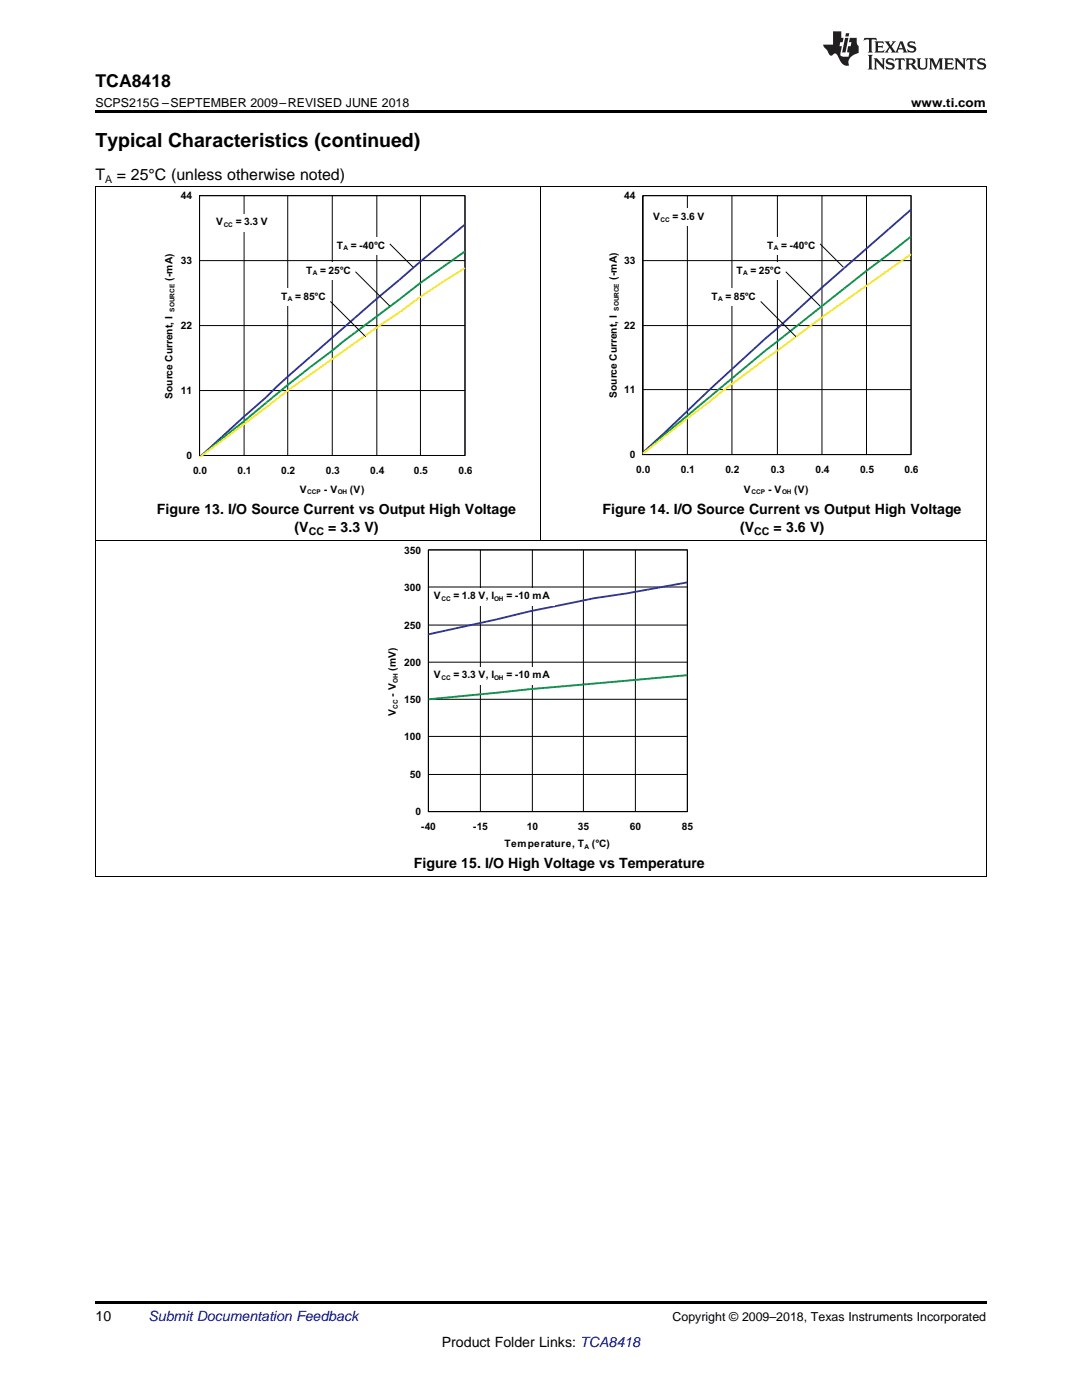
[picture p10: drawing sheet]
<svg xmlns="http://www.w3.org/2000/svg" width="216mm" height="279mm" viewBox="0 0 216 279" stroke-linecap="round" stroke-linejoin="round" font-family="sans-serif">
<path d="M19 174.9h.2zM196.7 174.9h.1zM19 259.7h177.8v.5h-177.8z" fill="#000"/>
<path d="M19.1 107.9v67M196.8 107.9v67M19 174.9h177.8" fill="none" stroke="#000" stroke-width=".2"/>
<g fill="#fff">
<path d="M77.2 108.6h61.5v61.1h-61.5z" fill-rule="evenodd"/>
<path d="M85.5 109.7h51.7v52.3h-51.7z" fill-rule="evenodd"/>
</g>
<path d="M85.5 109.7h51.7v52.3h-51.7v-52.3v52.3h51.7v-52.3zM85.5 117.2h51.7M95.9 109.7v52.3M106.2 109.7v52.3M116.4 109.7v52.3M126.8 109.7v52.3M85.5 139.6h51.7M85.5 132.2h51.7M85.5 124.7h51.7M85.5 154.6h51.7M85.5 147h51.7" fill="none" stroke="#010202" stroke-width=".2"/>
<path d="M137.2 116.2l-12.3 2.2-6.3 1-12.7 2.6-6.9 1.6-13.5 3" fill="none" stroke="#2b3695" stroke-width=".37"/>
<path d="M137.2 134.7l-31.3 2.8-20.4 2.1" fill="none" stroke="#05974a" stroke-width=".37"/>
<g fill="#fff">
<path d="M86 117.3h24.7v3.6h-24.7z" fill-rule="evenodd"/>
<path d="M86 133.1h24.7v3.5h-24.7z" fill-rule="evenodd"/>
</g>
<path d="M19.1 37.2v70.7M107.9 37.2v70.7M196.8 37.2v70.7M19 107.9h177.8" fill="none" stroke="#000" stroke-width=".2"/>
<g fill="#fff">
<path d="M32.6 37.9h61.8v61.1h-61.8z" fill-rule="evenodd"/>
<path d="M39.8 39h53v51.9h-53z" fill-rule="evenodd"/>
</g>
<path d="M39.8 39h53v51.9h-53v-51.9v51.9h53v-51.9zM48.7 39v51.9M57.4 39v51.9M66.3 39v51.9M75.2 39v51.9M83.9 39v51.9M39.8 52h53M39.8 77.9h53M39.8 65h53" fill="none" stroke="#010202" stroke-width=".2"/>
<path d="M92.8 44.8l-17.6 14.8-17.8 15.6-4.2 4-13.3 12" fill="none" stroke="#2b3695" stroke-width=".37"/>
<path d="M92.8 50.2l-8.9 6.3-15.4 11.6-2.2 1.9a313.6 313.6 0 0 0-17.6 14.1l-8.8 7.1" fill="none" stroke="#05974a" stroke-width=".37"/>
<path d="M92.8 53.5l-8.9 5.7-4.3 3.2-4.4 2.9-17.8 12.6-17.5 13.3" fill="none" stroke="#f7e726" stroke-width=".37"/>
<g fill="#fff">
<path d="M66.7 47.4h11.1v3.5h-11.1z" fill-rule="evenodd"/>
<path d="M60.6 52.4h10.3v3.5h-10.3z" fill-rule="evenodd"/>
<path d="M55.6 57.6h10.3v3.5h-10.3z" fill-rule="evenodd"/>
</g>
<path d="M70.9 54.2l6.9 6.9M77.8 48.7l4.6 4.6M65.9 60.2l7.1 7" fill="none" stroke="#010202" stroke-width=".2"/>
<g fill="#fff">
<path d="M42.6 42.7h11.8v3.6h-11.8z" fill-rule="evenodd"/>
<path d="M121.4 37.9h62v61.1h-62z" fill-rule="evenodd"/>
<path d="M128.3 39h53.5v51.7h-53.5z" fill-rule="evenodd"/>
</g>
<path d="M128.3 39v51.7h53.5v-51.7h-53.5h53.5v51.7h-53.5zM137.2 39v51.7M146 39v51.7M155.1 39v51.7M164 39v51.7M172.9 39v51.7M128.3 52h53.5M128.3 77.8h53.5M128.3 65h53.5" fill="none" stroke="#010202" stroke-width=".2"/>
<path d="M181.8 41.8l-17.8 15.6-8.9 8.1a484.9 484.9 0 0 0-22.4 20.8l-4.4 4" fill="none" stroke="#2b3695" stroke-width=".37"/>
<path d="M181.8 47.2l-8.9 6.8a923.7 923.7 0 0 0-44.6 36.5" fill="none" stroke="#05974a" stroke-width=".37"/>
<path d="M181.8 50.7l-17.8 12.6-11.3 8.3-8.9 6.7-15.5 12.2" fill="none" stroke="#f7e726" stroke-width=".37"/>
<g fill="#fff">
<path d="M152.5 47.4h11.1v3.5h-11.1z" fill-rule="evenodd"/>
<path d="M146.4 52.4h10.4v3.5h-10.4z" fill-rule="evenodd"/>
<path d="M141.4 57.6h10.4v3.5h-10.4z" fill-rule="evenodd"/>
</g>
<path d="M156.8 54.2l6.8 6.9M163.6 48.7l4.7 4.6M151.8 60.2l7 7" fill="none" stroke="#010202" stroke-width=".2"/>
<path d="M129.7 41.6h11.9v3.6h-11.9z" fill-rule="evenodd" fill="#fff"/>
<path d="M19 37.2h177.8" fill="none" stroke="#000" stroke-width=".2"/>
<path d="M19 22h177.8v.5h-177.8z" fill="#000"/>
<g fill="#231f20">
<path d="M172.5 7.6l-.1 .5 .4-.2h.6v.1v2.1l-.2 .4h.9l-.2-.4v-2.1l.1-.1h.5l.5 .2-.2-.5zM174.5 8.3l.2 .3v1.5l-.2 .4h1.8l.2-.6a1.04 1.04 0 0 1-1.3 .2v-.7h.6l.3 .2v-.6l-.3 .2h-.6v-.6l.8-.1 .4 .3-.2-.5zM176.5 8.3l.9 1.1-.9 1.1h.8l-.2-.2 .4-.7 .5 .7-.2 .2h1.5l-.2-.2 .2-.4h.9l.1 .4-.2 .2h1l-.3-.3-.7-1.9h-.5l-.9 2-.8-1 .9-1h-.8l.1 .3-.4 .5-.3-.6 .1-.2zM179.7 8.6l.4 1h-.7zM181.3 8.4a.63 .63 0 0 0-.2 .7 .63 .63 0 0 0 .6 .4l.6 .2 .1 .2a.75 .75 0 0 1-.7 .4 .75 .75 0 0 1-.6-.5l.1 .7 .1-.1a1.11 1.11 0 0 0 1.5-.6 1.13 1.13 0 0 0-1.2-.8l-.1-.4a1.04 1.04 0 0 1 1.2 .2l-.2-.5-.2 .1-.4-.2zM173.2 10.9l.2 .4v2.2l-.2 .4h1l-.3-.4v-2.2l.3-.4zM174.3 11.6l.3 .4v1.5l-.3 .4h.8l-.2-.4v-1.3l1.5 1.7v-1.9l.2-.4h-.7l.2 .4v.9l-1.1-1.3zM177 11.8a.62 .62 0 0 0-.2 .7 .62 .62 0 0 0 .6 .4l.6 .1 .1 .3a.76 .76 0 0 1-.7 .3 .76 .76 0 0 1-.7-.4l.2 .7 .1-.1a1.11 1.11 0 0 0 1.5-.6 1.13 1.13 0 0 0-1.2-.8l-.1-.4a1.04 1.04 0 0 1 1.2 .2l-.2-.6-.2 .1-.5-.1zM178.7 11.6l-.2 .6a.61 .61 0 0 1 .8-.3v1.6l-.2 .4h.9l-.2-.4v-1.6a.63 .63 0 0 1 .7 .3l-.1-.6zM180.6 11.6l.3 .4v1.5l-.3 .4h1l-.2-.2-.1-.8 .6 .2a.76 .76 0 0 0 1.2 .7l-1-1a.58 .58 0 0 0 .6-.5 .58 .58 0 0 0-.5-.6zM181.4 11.9h.1a.45 .45 0 0 1 .5 .1 .45 .45 0 0 1 .1 .5l-.8 .2zM182.9 11.6l.2 .2a2.17 2.17 0 0 0 .3 1.9 .99 .99 0 0 0 1.6-.6v-1.1l.2-.4h-.7l.2 .2a1.92 1.92 0 0 1-.2 1.8 .6 .6 0 0 1-.9-.5v-1.1l.2-.4zM185.4 11.6l.2 .4v1.5l-.2 .4h.7l-.2-.4v-1.4l.8 1.8 .8-1.8v1.4l-.2 .4h.9l-.2-.4v-1.5l.2-.4h-.8l-.6 1.5-.6-1.5zM188.4 11.6l.2 .4v1.5l-.2 .4h1.8l.1-.6a1.04 1.04 0 0 1-1.2 .1v-.6h.5l.4 .2v-.6l-.4 .2h-.5v-.7h.8l.3 .3-.1-.6zM190.5 11.6l.2 .4v1.5l-.2 .4h.7l-.2-.4v-1.3l1.5 1.7v-1.9l.2-.4h-.7l.2 .4v.9l-1.1-1.3zM192.9 11.6l-.1 .6a.61 .61 0 0 1 .7-.3l.1 1.6-.3 .4h1l-.3-.4 .1-1.6a.63 .63 0 0 1 .7 .3l-.1-.6zM195.2 11.8a.62 .62 0 0 0-.2 .7 .62 .62 0 0 0 .6 .4l.6 .1 .1 .3a.76 .76 0 0 1-.7 .3 .76 .76 0 0 1-.6-.4l.1 .7 .1-.1a1.11 1.11 0 0 0 1.6-.6 1.13 1.13 0 0 0-1.3-.8l-.1-.4a1.04 1.04 0 0 1 1.2 .2l-.1-.6-.2 .1-.5-.1z"/>
<path d="M166.2 6.3v2.6h-1.9v.4l.8 .9a.91 .91 0 0 0 1 .8 .56 .56 0 0 1 .5-.3 .56 .56 0 0 1 .5 .3l.4 .8a1.53 1.53 0 0 0 1.9 1.2 1.54 1.54 0 0 1 1-2.1l.9-.3v-1.4a1.52 1.52 0 0 1-.4-1.6h-1.3l-.2 .8h.5l-.2 .8h-.5l-.1 1v.2l.4 .1-.2 .8a1.93 1.93 0 0 1-1.6-.3l.3-1.8h-.5l.2-.8h.4l.2-.8h-.4v-1.3zM168.6 7.6l-.6 2.9h.7l.6-2.9zM168.8 6.6l-.1 .7h.6l.2-.7z"/>
</g>
<text font-size="3.9" x="19" y="29.3">Typical Characteristics (continued)</text>
<text font-size="3.5" x="19" y="17.3">TCA8418</text>
<g font-size="3.2">
<text x="19" y="36">T</text>
<text x="23.3" y="36">= 25°C (unless otherwise noted)</text>
</g>
<g font-size="2.8">
<text x="31.3" y="102.5">Figure 13. I/O Source Current vs Output High Voltage</text>
<text x="58.8" y="106.2">(V</text>
<text x="65.5" y="106.2">= 3.3 V)</text>
<text x="120.2" y="102.5">Figure 14. I/O Source Current vs Output High Voltage</text>
<text x="147.7" y="106.2">(V</text>
<text x="154.4" y="106.2">= 3.6 V)</text>
<text x="82.6" y="173.2">Figure 15. I/O High Voltage vs Temperature</text>
<text x="19" y="263.6">10</text>
<text x="88.2" y="268.9">Product Folder Links: TCA8418</text>
</g>
<text font-size="2.8" fill="#0000c8" x="29.6" y="263.6">Submit Documentation Feedback</text>
<g font-size="2.5">
<text x="19" y="21.4">SCPS215G –SEPTEMBER 2009–REVISED JUNE 2018</text>
<text x="181.8" y="21.4">www.ti.com</text>
<text x="134.2" y="263.6">Copyright © 2009–2018, Texas Instruments Incorporated</text>
</g>
<g font-size="2.1">
<text x="21" y="36.6">A</text>
<text x="61.6" y="106.8">CC</text>
<text x="150.5" y="106.8">CC</text>
</g>
<g font-size="2" fill="#010202">
<text x="36.1" y="39.8">44</text>
<text x="124.6" y="39.8">44</text>
<text x="43.2" y="45">V</text>
<text x="47" y="45">= 3.3 V</text>
<text x="130.3" y="43.9">V</text>
<text x="134.2" y="43.9">= 3.6 V</text>
<text x="36.1" y="52.8">33</text>
<text x="67.2" y="49.6">T</text>
<text x="70" y="49.6">= -40°C</text>
<text x="124.6" y="52.8">33</text>
<text x="153.1" y="49.6">T</text>
<text x="155.9" y="49.6">= -40°C</text>
<text x="34.4" y="56.1" transform="rotate(-90 34.4 56.1)">(-mA)</text>
<text x="56.1" y="59.8">T</text>
<text x="58.9" y="59.8">= 85°C</text>
<text x="61.1" y="54.6">T</text>
<text x="63.9" y="54.6">= 25°C</text>
<text x="123.1" y="55.9" transform="rotate(-90 123.1 55.9)">(-mA)</text>
<text x="142" y="59.8">T</text>
<text x="144.8" y="59.8">= 85°C</text>
<text x="147" y="54.6">T</text>
<text x="149.8" y="54.6">= 25°C</text>
<text x="36.1" y="65.7">22</text>
<text x="124.6" y="65.7">22</text>
<text x="34.4" y="79.6" transform="rotate(-90 34.4 79.6)">Source Current, I</text>
<text x="36.1" y="78.7">11</text>
<text x="123.1" y="79.4" transform="rotate(-90 123.1 79.4)">Source Current, I</text>
<text x="124.6" y="78.5">11</text>
<text x="37.2" y="91.6">0</text>
<text x="38.5" y="94.6">0.0</text>
<text x="47.4" y="94.6">0.1</text>
<text x="56.1" y="94.6">0.2</text>
<text x="65" y="94.6">0.3</text>
<text x="73.9" y="94.6">0.4</text>
<text x="82.6" y="94.6">0.5</text>
<text x="91.5" y="94.6">0.6</text>
<text x="125.7" y="91.5">0</text>
<text x="127" y="94.4">0.0</text>
<text x="135.9" y="94.4">0.1</text>
<text x="144.8" y="94.4">0.2</text>
<text x="153.8" y="94.4">0.3</text>
<text x="162.7" y="94.4">0.4</text>
<text x="171.6" y="94.4">0.5</text>
<text x="180.5" y="94.4">0.6</text>
<text x="59.8" y="98.3">V</text>
<text x="64.6" y="98.3">- V</text>
<text x="69.8" y="98.3">(V)</text>
<text x="148.5" y="98.3">V</text>
<text x="153.3" y="98.3">- V</text>
<text x="158.5" y="98.3">(V)</text>
<text x="80.7" y="110.5">350</text>
<text x="80.7" y="117.9">300</text>
<text x="86.6" y="119.6">V</text>
<text x="90.5" y="119.6">= 1.8 V, I</text>
<text x="101" y="119.6">= -10 mA</text>
<text x="80.7" y="125.5">250</text>
<text x="79" y="133.8" transform="rotate(-90 79 133.8)">(mV)</text>
<text x="80.7" y="132.9">200</text>
<text x="86.6" y="135.3">V</text>
<text x="90.5" y="135.3">= 3.3 V, I</text>
<text x="101" y="135.3">= -10 mA</text>
<text x="79" y="142.9" transform="rotate(-90 79 142.9)">V</text>
<text x="79" y="139" transform="rotate(-90 79 139)">- V</text>
<text x="80.7" y="140.3">150</text>
<text x="80.7" y="147.7">100</text>
<text x="81.8" y="155.3">50</text>
<text x="82.9" y="162.7">0</text>
<text x="84" y="165.7">-40</text>
<text x="94.4" y="165.7">-15</text>
<text x="105.1" y="165.7">10</text>
<text x="115.3" y="165.7">35</text>
<text x="125.7" y="165.7">60</text>
<text x="136" y="165.7">85</text>
<text x="100.7" y="169">Temperature, T</text>
<text x="118.1" y="169">(°C)</text>
</g>
<g font-size="1.3" fill="#010202">
<text x="44.6" y="45.3">CC</text>
<text x="131.8" y="44.2">CC</text>
<text x="68.5" y="50">A</text>
<text x="154.4" y="50">A</text>
<text x="62.4" y="55">A</text>
<text x="148.3" y="55">A</text>
<text x="34.8" y="62.2" transform="rotate(-90 34.8 62.2)">SOURCE</text>
<text x="57.4" y="60.2">A</text>
<text x="123.5" y="62" transform="rotate(-90 123.5 62)">SOURCE</text>
<text x="143.3" y="60.2">A</text>
<text x="61.3" y="98.7">CCP</text>
<text x="67.4" y="98.7">OH</text>
<text x="149.9" y="98.7">CCP</text>
<text x="156" y="98.7">OH</text>
<text x="88.1" y="119.9">CC</text>
<text x="98.6" y="119.9">OH</text>
<text x="79.4" y="136.2" transform="rotate(-90 79.4 136.2)">OH</text>
<text x="88.1" y="135.7">CC</text>
<text x="98.6" y="135.7">OH</text>
<text x="79.4" y="141.4" transform="rotate(-90 79.4 141.4)">CC</text>
<text x="116.6" y="169.4">A</text>
</g>
</svg>
